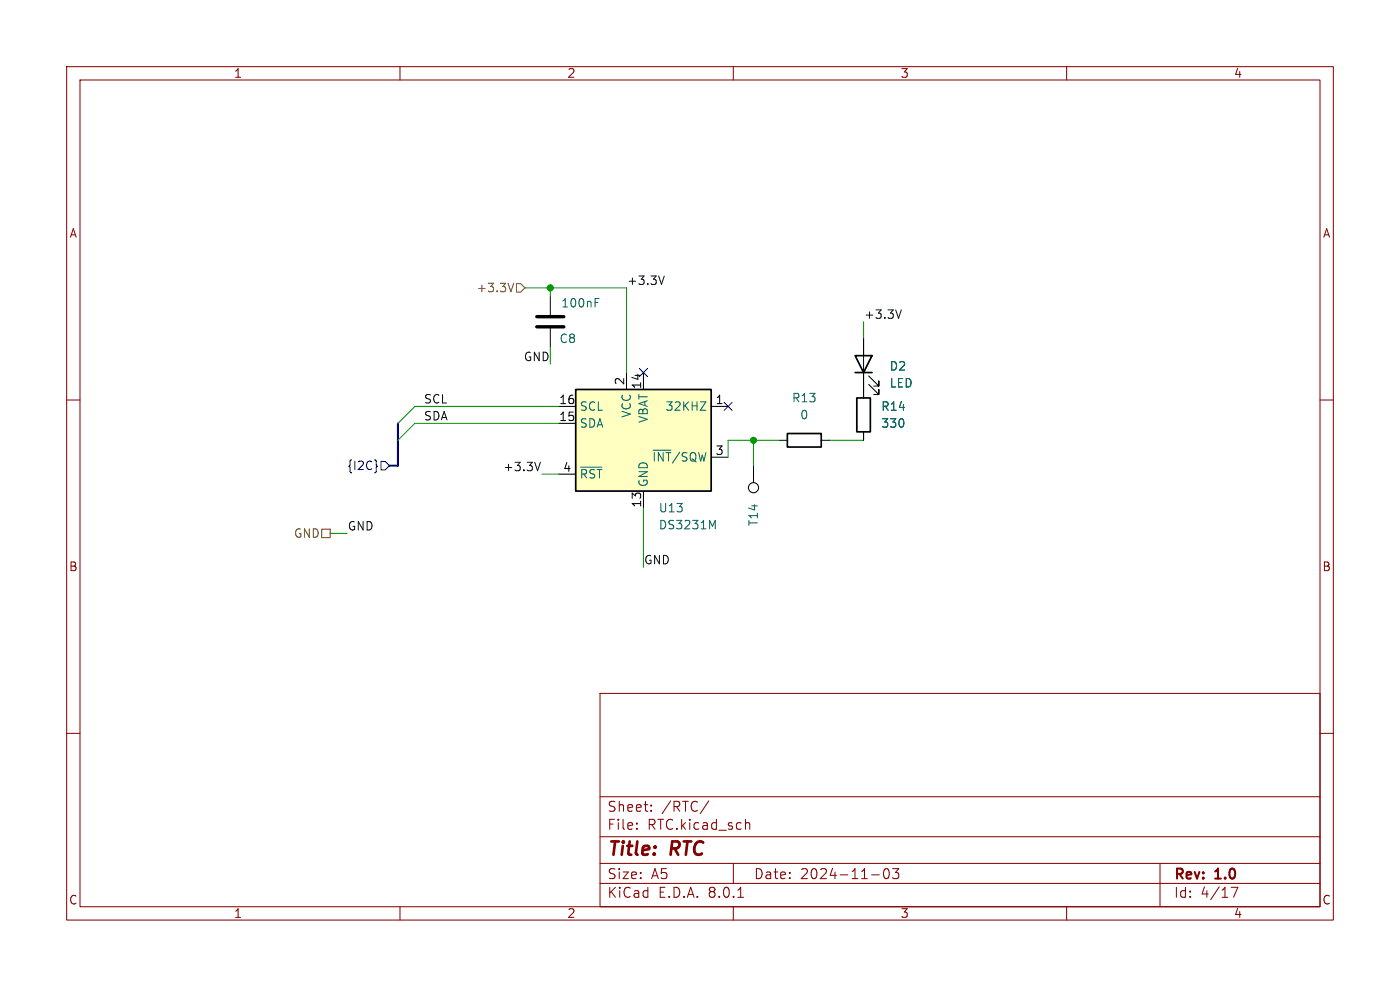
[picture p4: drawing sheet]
<svg xmlns="http://www.w3.org/2000/svg" width="297mm" height="210mm" viewBox="0 0 297 210" stroke-linecap="round" stroke-linejoin="round" font-family="sans-serif">
<g fill="none" stroke="#840000" stroke-width=".22">
<path d="M14.1 14.1h268.8v181.1h-268.8zM17 17h263v175.3h-263zM84.9 14.1v2.9M155.6 14.1v2.9M226.3 14.1v2.9M14.1 84.9h2.9M280 84.9h2.9M14.1 155.6h2.9M127.3 147.1h152.7v45.2h-152.7zM280 155.6h2.9M127.3 177.5h152.7M127.3 169h152.7"/>
<path d="M135.1 175.7v.2M135.1 174.6v.2M138.1 171.9v.2M138.1 170.8v.2M150.4 169.9l-1.9 2.7M158.1 174.7a.53 .53 0 0 1 1 .1v1.1M84.9 192.3v2.9M127.3 187.4h152.7M127.3 183.2h152.7M155.6 192.3v2.9M155.6 183.2v4.2M156.5 190.3h1.2"/>
<path d="M184.9 185.6h1.6M187.6 184.5l.5-.2a1.33 1.33 0 0 1 0 2.1h-.2a1.29 1.29 0 0 1-.3-1.9zM189.4 184.3h1.3l-.7 .8a.58 .58 0 0 1 .7 .4v.5l-.2 .3-.8 .1-.3-.2M226.3 192.3v2.9M246.1 183.2v9.1M261.2 188.2h1.4l-.9 2.1"/>
</g>
<path d="M113.9 69.3h5.7M113.9 67.2h5.7" fill="none" stroke="#000" stroke-width=".72"/>
<path d="M116.7 62.9v3.9M116.7 69.7v3.9M183.2 71.8v12.6M184.3 79.7l2.1 2.2v-1.1v1.1h-1M165.2 93.4h1.8M174.2 93.4h1.8M183.2 91.6v1.8M184.3 81.5l2.1 2.2v-1.1v1.1h-1" fill="none" stroke="#000" stroke-width=".22"/>
<path d="M126.2 64.2h.6M126.2 63.3h.9" fill="none" stroke="#006464" stroke-width=".22"/>
<path d="M181.4 75.4h3.6l-1.8 3.6zM181.4 79h3.6M167 92h7.2v2.8h-7.2zM181.8 84.4h2.8v7.2h-2.8z" fill="none" stroke="#000" stroke-width=".36"/>
<path d="M122.1 82.6h28.8v21.6h-28.8z" fill="#ffffc2"/>
<path d="M122.1 82.6h28.8v21.6h-28.8z" fill="none" stroke="#000" stroke-width=".36"/>
<g fill="none" stroke="#000" stroke-width=".22">
<path d="M132.9 79v3.6M136.5 79v3.6M183.2 71.8v3.6M183.2 79v5.4M118.5 86.2h3.6M118.5 89.8h3.6M150.9 86.2h3.6M150.9 97h3.6M159.9 98.8v3.6M183.2 91.6v1.8M118.5 100.6h3.6M136.5 104.2v3.6"/>
<circle cx="159.9" cy="103.5" r="1.08"/>
</g>
<path d="M123.2 99.1h4.5M148.6 85.2h1.2l-1.2 1.8h1.2M151.1 111.7l.6-1.3v1.8" fill="none" stroke="#006464" stroke-width=".22"/>
<path d="M109 60.1l-.6 1.8M109.6 60.2h.9l.9 .9-.9 .9h-.9zM68.3 112.3h1.7v1.8h-1.7z" fill="none" stroke="#725600" stroke-width=".22"/>
<path d="M135.6 78.2l1.8 1.7M137.4 78.2l-1.8 1.7M79.8 98.7l.3 .2-.3 .3M80.8 97.9h.9l.9 .9-.9 .9h-.9zM153.6 85.4l1.7 1.7M155.3 85.4l-1.7 1.7" fill="none" stroke="#000084" stroke-width=".22"/>
<path d="M140.9 58.5l-.6 1.8M191.2 65.7l-.6 1.8M114.6 98.1l-.6 1.8" fill="none" stroke="#0f0f0f" stroke-width=".22"/>
<path d="M84.4 89.8v9h-1.8" fill="none" stroke="#000084" stroke-width=".43"/>
<path d="M111.4 61.1h21.5v17.9M116.7 61.1v1.8M116.7 73.6v3.6M183.2 68.3v3.5M118.5 89.8h-30.5l-3.6 3.6M118.5 86.2h-30.5l-3.6 3.6M159.9 93.4v5.4M165.2 93.4h-10.7v3.6M176 93.4h7.2M70 113.2h3.6M114.9 100.6h3.6M136.5 107.8v12.5" fill="none" stroke="#009600" stroke-width=".22"/>
<g fill="#009600" stroke="#009600" stroke-width=".22">
<circle cx="159.9" cy="93.4" r=".65"/>
<circle cx="116.7" cy="61.1" r=".65"/>
</g>
<g font-size="3.9" fill="#840000">
<text x="128.7" y="182.3">Title:</text>
<text x="142.4" y="182.3">RTC</text>
</g>
<g font-size="3" fill="#840000">
<text x="128.7" y="172.5">Sheet:</text>
<text x="140.3" y="172.5">/RTC/</text>
<text x="128.7" y="176.3">File:</text>
<text x="137.3" y="176.3">RTC.kicad_sch</text>
<text x="128.7" y="190.8">KiCad</text>
<text x="128.7" y="186.8">Size:</text>
<text x="138.1" y="186.8">A5</text>
<text x="139.6" y="190.8">E.D.A.</text>
<text x="150.4" y="190.8">8.0.1</text>
<text x="159.8" y="186.8">Date:</text>
<text x="169.7" y="186.8">2024-11-03</text>
<text x="248.9" y="187.1">Rev:</text>
<text x="248.9" y="190.8">Id:</text>
<text x="254.7" y="190.8">4/17</text>
<text x="257.9" y="187.1">1.0</text>
</g>
<g font-size="2.6" fill="#840000">
<text x="49.5" y="16.8">1</text>
<text x="120.2" y="16.8">2</text>
<text x="190.9" y="16.8">3</text>
<text x="261.6" y="16.8">4</text>
<text x="14.6" y="50.7">A</text>
<text x="280.5" y="50.7">A</text>
<text x="14.5" y="121.5">B</text>
<text x="280.4" y="121.5">B</text>
<text x="14.5" y="192.2">C</text>
<text x="49.5" y="195">1</text>
<text x="120.2" y="195">2</text>
<text x="190.9" y="195">3</text>
<text x="261.6" y="195">4</text>
<text x="280.4" y="192.2">C</text>
</g>
<g font-size="2.5" fill="#725600">
<text x="101" y="62.3">+3.3V</text>
<text x="62.2" y="114.4">GND</text>
</g>
<g font-size="2.5" fill="#006464">
<text x="118.9" y="65.5">100nF</text>
<text x="118.6" y="73.1">C8</text>
<text x="188.6" y="78.9">D2</text>
<text x="188.6" y="82.5">LED</text>
<text x="122.9" y="87.4">SCL</text>
<text x="134.1" y="88.8" transform="rotate(-90 134.1 88.8)">VCC</text>
<text x="137.7" y="89.9" transform="rotate(-90 137.7 89.9)">VBAT</text>
<text x="141.1" y="87.4">32KHZ</text>
<text x="167.9" y="85.6">R13</text>
<text x="169.6" y="89.2">0</text>
<text x="186.8" y="87.4">R14</text>
<text x="122.9" y="91">SDA</text>
<text x="186.8" y="91">330</text>
<text x="122.9" y="101.8">~{RST}</text>
<text x="138.2" y="98.2">~{INT}/SQW</text>
<text x="137.7" y="103.5" transform="rotate(-90 137.7 103.5)">GND</text>
<text x="139.6" y="109">U13</text>
<text x="139.6" y="112.6">DS3231M</text>
<text x="161.1" y="111.7" transform="rotate(-90 161.1 111.7)">T14</text>
</g>
<g font-size="2.5" fill="#0f0f0f">
<text x="132.9" y="60.6">+3.3V</text>
<text x="183.2" y="67.8">+3.3V</text>
<text x="111" y="76.7">GND</text>
<text x="89.8" y="89.3">SDA</text>
<text x="89.8" y="85.7">SCL</text>
<text x="106.6" y="100.1">+3.3V</text>
<text x="73.6" y="112.7">GND</text>
<text x="136.5" y="119.8">GND</text>
</g>
<g font-size="2.5">
<text x="132.6" y="81.8" transform="rotate(-90 132.6 81.8)">2</text>
<text x="136.1" y="82.7" transform="rotate(-90 136.1 82.7)">14</text>
<text x="118.5" y="89.4">15</text>
<text x="118.5" y="85.9">16</text>
<text x="151.7" y="85.9">1</text>
<text x="119.3" y="100.2">4</text>
<text x="151.7" y="96.6">3</text>
<text x="136.1" y="107.8" transform="rotate(-90 136.1 107.8)">13</text>
</g>
<text font-size="2.5" fill="#000084" x="73.5" y="100">{I2C}</text>
</svg>
